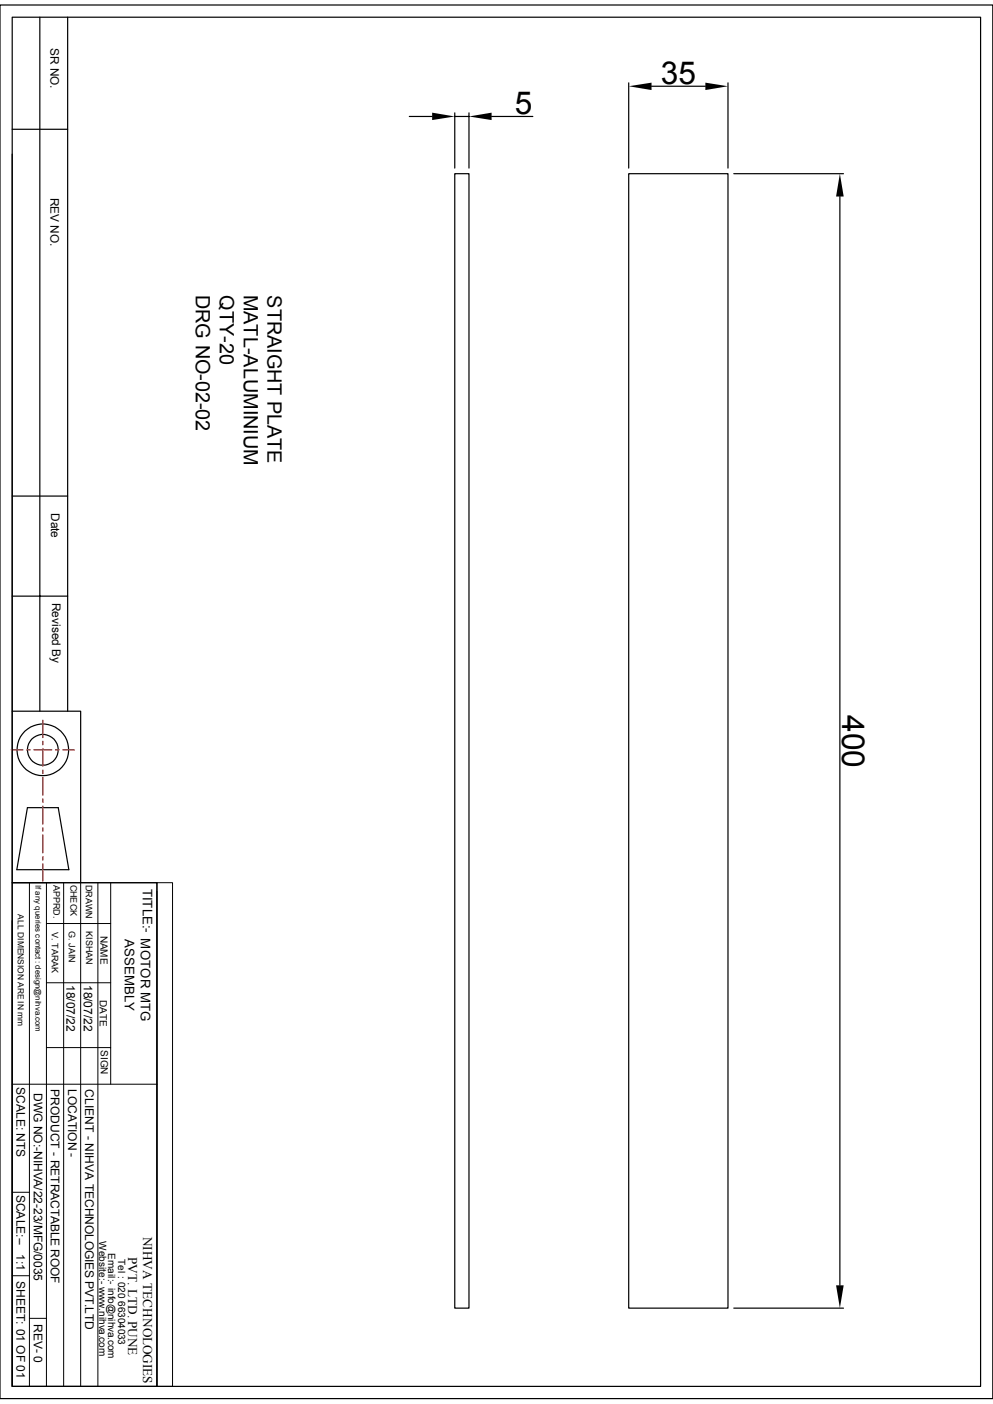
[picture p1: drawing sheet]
<svg xmlns="http://www.w3.org/2000/svg" width="210mm" height="297mm" viewBox="0 0 210 297" stroke-linecap="round" stroke-linejoin="round" font-family="sans-serif">
<g fill="none" stroke="#000" stroke-width=".25">
<path d="M0 1.1h210v294.8h-210zM2.6 3.6h204.8v289.7h-204.8zM8.4 3.6v146.9M14.3 3.6v146.9M133 17.5v18.1M137.8 18.2h11.4M154 17.5v18.1M2.6 32.6v117.9h14.5v36.2M2.6 27.3h11.7M86.6 24.6h4.8M96.2 23.9v11.7M96.2 24.6h3"/>
<path d="M96.2 36.7h3v240h-3zM99.2 23.9v11.7M104 24.6h8.7M133 36.7h21v240h-21zM155.2 36.7h23.2M177.6 41.6v230.3M2.6 104.9h11.7M2.6 126.1h11.7M2.6 150.5v36.2M5.8 170.9h6.5l2.3 13.1h-11zM2.6 186.7h30.6v106.6h-30.6zM2.6 194.8v98.5"/>
<path d="M155.2 276.7h23.2"/>
<circle cx="9.1" cy="158.6" r="5.5"/>
<circle cx="9.1" cy="158.6" r="3.3"/>
</g>
<path d="M133 18.2l4.8-.7v1.5zM149.2 17.5l4.8 .7-4.8 .8zM91.4 23.8l4.8 .8-4.8 .8zM99.2 24.6l4.8-.8v1.6zM177.6 36.7l.8 4.9h-1.6zM176.8 271.9h1.6l-.8 4.8z" fill="#000"/>
<g fill="none" stroke="#000" stroke-width=".21">
<path d="M2.6 186.7h30.6M6.2 186.7v106.6M9.8 195.4h13.6M9.8 186.7v106.6M13.5 186.7v106.6M17.1 186.7v106.6M20.7 186.7v106.6M23.4 186.7v42.7M33.2 186.7h3.3v106.6h-3.3zM33.2 188.6v104.7M9.8 207.9h13.6M2.6 229.4h30.6"/>
<path d="M9.8 221.6h13.6M2.6 252.2h3.6M2.6 269.9h3.6M6.2 278.9h3.6"/>
</g>
<g fill="none" stroke="#f00" stroke-width=".25">
<path d="M2.4 158.6h2.5M5.6 158.6h.8M7.2 158.6h3.8M9.1 152.4v3.6M9.1 156.8v.8M9.1 158.3v3.8M11.7 158.6h.8M13.3 158.6h2.4M9.1 162.9v.8M9.1 164.4v3.8M9.1 169v.8M9.1 170.5v3.8"/>
<path d="M9.1 175.1v.8M9.1 176.6v3.8M9.1 181.2v.7M9.1 182.7v3.7"/>
</g>
<g font-size="6.7">
<text x="139.7" y="17.8">35</text>
<text x="108.9" y="24.2">5</text>
<text x="178.1" y="151.3" transform="rotate(90 178.1 151.3)">400</text>
</g>
<g font-size="4.2">
<text x="41.4" y="62.4" transform="rotate(90 41.4 62.4)">DRG NO-02-02</text>
<text x="46.5" y="62.5" transform="rotate(90 46.5 62.5)">QTY-20</text>
<text x="51.6" y="62.4" transform="rotate(90 51.6 62.4)">MATL-ALUMINIUM</text>
<text x="56.6" y="62.5" transform="rotate(90 56.6 62.5)">STRAIGHT PLATE</text>
</g>
<g font-size="2.8">
<text x="30.2" y="188" transform="rotate(90 30.2 188)">TITLE:- MOTOR MTG</text>
<text x="26.4" y="198.7" transform="rotate(90 26.4 198.7)">ASSEMBLY</text>
<text x="30.3" y="261.6" transform="rotate(90 30.3 261.6)">NIHVA TECHNOLOGIES</text>
<text x="27.1" y="265.9" transform="rotate(90 27.1 265.9)">PVT. LTD. PUNE</text>
</g>
<g font-size="2.5">
<text x="10.7" y="10.1" transform="rotate(90 10.7 10.1)">SR NO.</text>
<text x="10.7" y="41.8" transform="rotate(90 10.7 41.8)">REV NO.</text>
<text x="10.8" y="108.5" transform="rotate(90 10.8 108.5)">Date</text>
<text x="11" y="127.5" transform="rotate(90 11 127.5)">Revised By</text>
<text x="14.1" y="208.4" transform="rotate(90 14.1 208.4)">18/07/22</text>
<text x="17.7" y="208.3" transform="rotate(90 17.7 208.3)">18/07/22</text>
<text x="3.5" y="230" transform="rotate(90 3.5 230)">SCALE: NTS</text>
<text x="7.2" y="231.2" transform="rotate(90 7.2 231.2)">DWG NO:-NIHVA/22-23/MFG/0035</text>
<text x="10.8" y="230.3" transform="rotate(90 10.8 230.3)">PRODUCT - RETRACTABLE ROOF</text>
<text x="14.4" y="230.3" transform="rotate(90 14.4 230.3)">LOCATION -</text>
<text x="18" y="230.4" transform="rotate(90 18 230.4)">CLIENT - NIHVA TECHNOLOGIES PVT.LTD</text>
<text x="3.5" y="252.7" transform="rotate(90 3.5 252.7)">SCALE:--</text>
<text x="3.5" y="265.3" transform="rotate(90 3.5 265.3)">1:1</text>
<text x="3.5" y="271" transform="rotate(90 3.5 271)">SHEET: 01 OF 01</text>
<text x="7.2" y="280" transform="rotate(90 7.2 280)">REV- 0</text>
</g>
<g font-size="2.1">
<text x="21.3" y="197.9" transform="rotate(90 21.3 197.9)">NAME</text>
<text x="21.1" y="211.5" transform="rotate(90 21.1 211.5)">DATE</text>
<text x="21.3" y="222.1" transform="rotate(90 21.3 222.1)">SIGN</text>
<text x="21" y="262.6" transform="rotate(90 21 262.6)">Website:- www.nihva.com</text>
<text x="22.9" y="265" transform="rotate(90 22.9 265)">Email:- info@nihva.com</text>
<text x="25" y="266.3" transform="rotate(90 25 266.3)">Tel : 020 66304033</text>
</g>
<g font-size="1.9">
<text x="11.3" y="187.2" transform="rotate(90 11.3 187.2)">APPRD.</text>
<text x="14.9" y="187.1" transform="rotate(90 14.9 187.1)">CHECK</text>
<text x="18.1" y="187.2" transform="rotate(90 18.1 187.2)">DRAWN</text>
<text x="11" y="197.1" transform="rotate(90 11 197.1)">V. TARAK</text>
<text x="14.6" y="197" transform="rotate(90 14.6 197)">G. JAIN</text>
<text x="18.2" y="197" transform="rotate(90 18.2 197)">KISHAN</text>
</g>
<text font-size="1.8" x="3.8" y="193.4" transform="rotate(90 3.8 193.4)">ALL DIMENSION ARE IN mm</text>
<text font-size="1.7" x="7.5" y="187.2" transform="rotate(90 7.5 187.2)">If any queries contact : design@nihva.com</text>
</svg>
